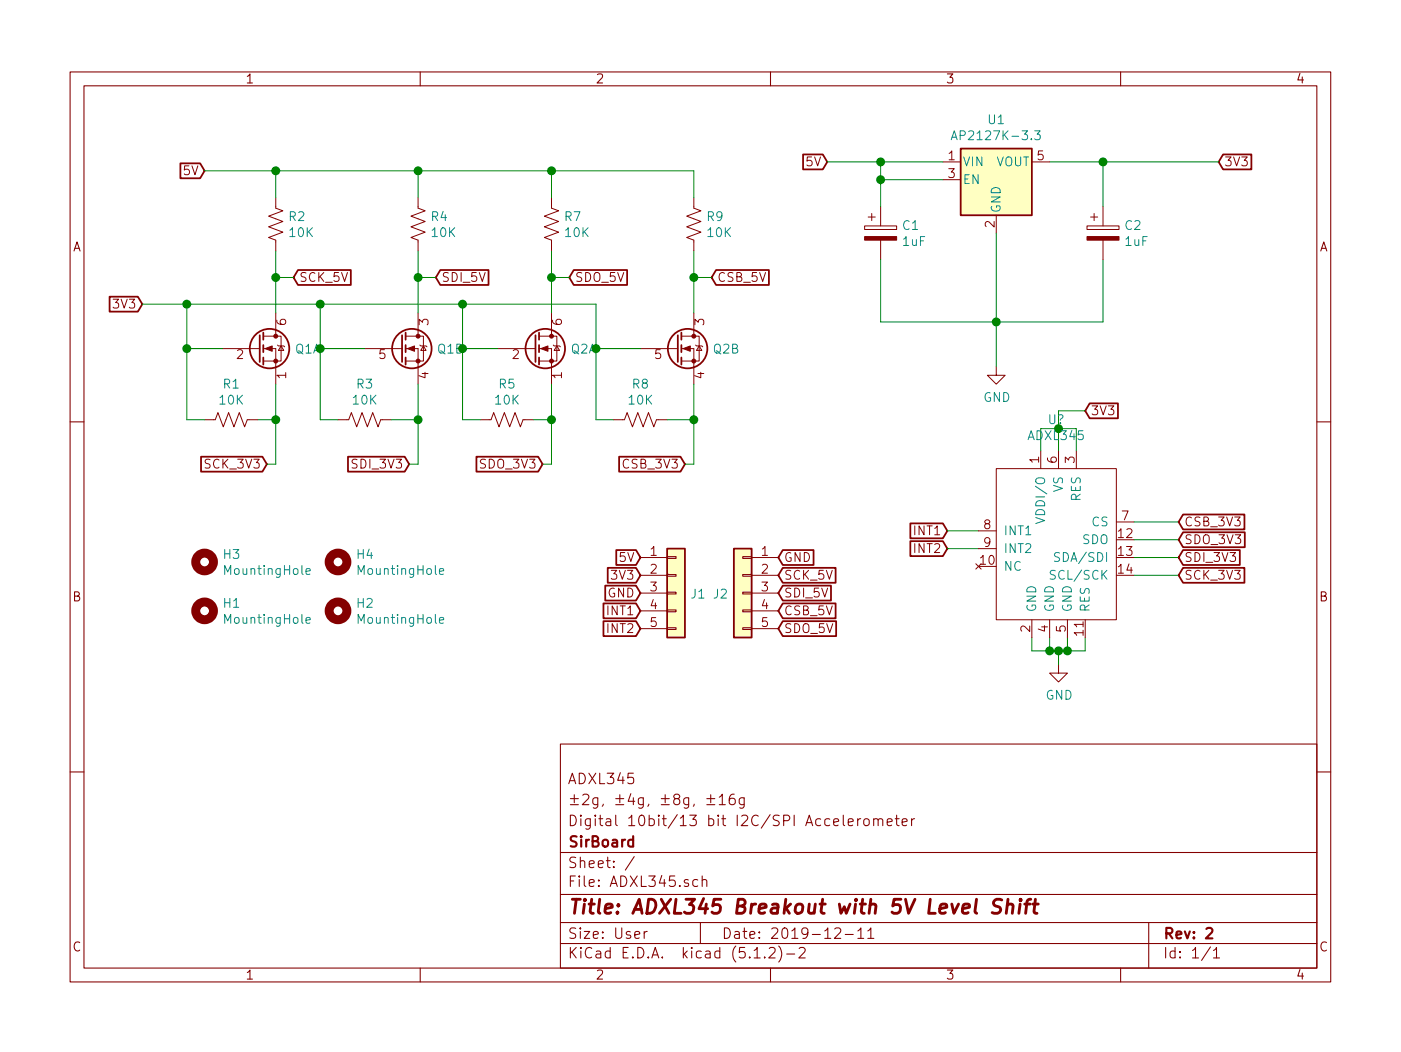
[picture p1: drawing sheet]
EESchema Schematic File Version 4
EELAYER 29 0
EELAYER END
$Descr User 7874 5906
encoding utf-8
Sheet 1 1
Title "ADXL345 Breakout with 5V Level Shift"
Date "2019-12-11"
Rev "2"
Comp "SirBoard"
Comment1 "Digital 10bit/13 bit I2C/SPI Accelerometer"
Comment2 "±2g, ±4g, ±8g, ±16g"
Comment3 "ADXL345"
Comment4 ""
$EndDescr
$Comp
L Device:CP C1
U 1 1
P 4950 1300
F 0 "C1" H 5068 1345 50  0000 L CNN
F 1 "1uF" H 5068 1255 50  0000 L CNN
F 2 "Capacitor_SMD:C_0603_1608Metric" H 4988 1150 50  0001 C CNN
F 3 "~" H 4950 1300 50  0001 C CNN
F 4 "C29936" H 4950 1300 50  0001 C CNN "Part"
	1    4950 1300
	1    0    0    -1  
$EndComp
$Comp
L Device:CP C2
U 1 1
P 6200 1300
F 0 "C2" H 6318 1345 50  0000 L CNN
F 1 "1uF" H 6318 1255 50  0000 L CNN
F 2 "Capacitor_SMD:C_0603_1608Metric" H 6238 1150 50  0001 C CNN
F 3 "~" H 6200 1300 50  0001 C CNN
F 4 "C29936" H 6200 1300 50  0001 C CNN "part"
	1    6200 1300
	1    0    0    -1  
$EndComp
Wire Wire Line
	4950 1450 4950 1800
Wire Wire Line
	4950 1800 5600 1800
Connection ~ 5600 1800
Wire Wire Line
	5300 900  4950 900 
Wire Wire Line
	4950 900  4950 1000
Wire Wire Line
	4950 1000 5300 1000
Wire Wire Line
	4950 1000 4950 1150
Connection ~ 4950 1000
Wire Wire Line
	5900 900  6200 900 
Wire Wire Line
	6200 900  6200 1150
Text GLabel 4650 900  0    50   Input ~ 0
5V
Wire Wire Line
	4650 900  4950 900 
Connection ~ 4950 900 
Text GLabel 6850 900  2    50   Input ~ 0
3V3
Connection ~ 6200 900 
$Comp
L power:GND #PWR0101
U 1 1
P 5600 2050
F 0 "#PWR0101" H 5600 1800 50  0001 C CNN
F 1 "GND" H 5604 1878 50  0000 C CNN
F 2 "" H 5600 2050 50  0001 C CNN
F 3 "" H 5600 2050 50  0001 C CNN
	1    5600 2050
	1    0    0    -1  
$EndComp
Wire Wire Line
	5600 2050 5600 1800
Text GLabel 6100 2300 2    50   Input ~ 0
3V3
Text GLabel 1150 950  0    50   Input ~ 0
5V
Wire Wire Line
	6200 1800 5600 1800
Wire Wire Line
	6200 1450 6200 1800
$Comp
L Device:Q_DUAL_NMOS_S1G1D2S2G2D1 Q2
U 1 1
P 3000 1950
F 0 "Q2" H 3206 1950 50  0000 L CNN
F 1 "BSS138DW" H 3205 1905 50  0001 L CNN
F 2 "Package_TO_SOT_SMD:SOT-363_SC-70-6" H 3200 1950 50  0001 C CNN
F 3 "~" H 3200 1950 50  0001 C CNN
F 4 "C193381" H 3000 1950 50  0001 C CNN "Part"
	1    3000 1950
	1    0    0    -1  
$EndComp
$Comp
L Device:Q_DUAL_NMOS_S1G1D2S2G2D1 Q2
U 2 1
P 3800 1950
F 0 "Q2" H 4005 1950 50  0000 L CNN
F 1 "BSS138DW" H 4005 1905 50  0001 L CNN
F 2 "Package_TO_SOT_SMD:SOT-363_SC-70-6" H 4000 1950 50  0001 C CNN
F 3 "~" H 4000 1950 50  0001 C CNN
F 4 "C193381" H 3800 1950 50  0001 C CNN "Part"
	2    3800 1950
	1    0    0    -1  
$EndComp
$Comp
L Regulator_Linear:AP2127K-3.3 U1
U 1 1
P 5600 1000
F 0 "U1" H 5600 1340 50  0000 C CNN
F 1 "AP2127K-3.3" H 5600 1250 50  0000 C CNN
F 2 "Package_TO_SOT_SMD:SOT-23-5" H 5600 1325 50  0001 C CNN
F 3 "https://www.diodes.com/assets/Datasheets/AP2127.pdf" H 5600 1100 50  0001 C CNN
F 4 "C156285" H 5600 1000 50  0001 C CNN "Part"
	1    5600 1000
	1    0    0    -1  
$EndComp
Wire Wire Line
	5600 1300 5600 1800
$Comp
L Device:R_US R7
U 1 1
P 3100 1250
F 0 "R7" H 3168 1295 50  0000 L CNN
F 1 "10K" H 3168 1205 50  0000 L CNN
F 2 "Resistor_SMD:R_0603_1608Metric" V 3140 1240 50  0001 C CNN
F 3 "~" H 3100 1250 50  0001 C CNN
F 4 "C99198" H 3100 1250 50  0001 C CNN "Part"
	1    3100 1250
	1    0    0    -1  
$EndComp
$Comp
L Device:R_US R9
U 1 1
P 3900 1250
F 0 "R9" H 3968 1295 50  0000 L CNN
F 1 "10K" H 3968 1205 50  0000 L CNN
F 2 "Resistor_SMD:R_0603_1608Metric" V 3940 1240 50  0001 C CNN
F 3 "~" H 3900 1250 50  0001 C CNN
F 4 "C99198" H 3900 1250 50  0001 C CNN "Part"
	1    3900 1250
	1    0    0    -1  
$EndComp
$Comp
L Device:R_US R5
U 1 1
P 2850 2350
F 0 "R5" V 2647 2350 50  0000 C CNN
F 1 "10K" V 2737 2350 50  0000 C CNN
F 2 "Resistor_SMD:R_0603_1608Metric" V 2890 2340 50  0001 C CNN
F 3 "~" H 2850 2350 50  0001 C CNN
F 4 "C99198" V 2850 2350 50  0001 C CNN "Part"
	1    2850 2350
	0    1    1    0   
$EndComp
Wire Wire Line
	3900 950  3900 1100
Wire Wire Line
	3100 1100 3100 950 
Connection ~ 3100 950 
Wire Wire Line
	3100 1400 3100 1550
Wire Wire Line
	2800 1950 2600 1950
Wire Wire Line
	2600 1950 2600 2350
Wire Wire Line
	2600 2350 2700 2350
Wire Wire Line
	3000 2350 3100 2350
Wire Wire Line
	3100 2350 3100 2150
Wire Wire Line
	3450 2350 3350 2350
Wire Wire Line
	3350 2350 3350 1950
Wire Wire Line
	3350 1950 3600 1950
$Comp
L Device:R_US R8
U 1 1
P 3600 2350
F 0 "R8" V 3397 2350 50  0000 C CNN
F 1 "10K" V 3487 2350 50  0000 C CNN
F 2 "Resistor_SMD:R_0603_1608Metric" V 3640 2340 50  0001 C CNN
F 3 "~" H 3600 2350 50  0001 C CNN
F 4 "C99198" V 3600 2350 50  0001 C CNN "Part"
	1    3600 2350
	0    1    1    0   
$EndComp
Wire Wire Line
	3750 2350 3900 2350
Wire Wire Line
	3900 2350 3900 2150
Wire Wire Line
	3100 950  3900 950 
$Comp
L Device:Q_DUAL_NMOS_S1G1D2S2G2D1 Q1
U 1 1
P 1450 1950
F 0 "Q1" H 1656 1950 50  0000 L CNN
F 1 "BSS138DW" H 1655 1905 50  0001 L CNN
F 2 "Package_TO_SOT_SMD:SOT-363_SC-70-6" H 1650 1950 50  0001 C CNN
F 3 "~" H 1650 1950 50  0001 C CNN
	1    1450 1950
	1    0    0    -1  
$EndComp
$Comp
L Device:Q_DUAL_NMOS_S1G1D2S2G2D1 Q1
U 2 1
P 2250 1950
F 0 "Q1" H 2455 1950 50  0000 L CNN
F 1 "BSS138DW" H 2455 1905 50  0001 L CNN
F 2 "Package_TO_SOT_SMD:SOT-363_SC-70-6" H 2450 1950 50  0001 C CNN
F 3 "~" H 2450 1950 50  0001 C CNN
	2    2250 1950
	1    0    0    -1  
$EndComp
$Comp
L Device:R_US R2
U 1 1
P 1550 1250
F 0 "R2" H 1618 1295 50  0000 L CNN
F 1 "10K" H 1618 1205 50  0000 L CNN
F 2 "Resistor_SMD:R_0603_1608Metric" V 1590 1240 50  0001 C CNN
F 3 "~" H 1550 1250 50  0001 C CNN
F 4 "C99198" H 1550 1250 50  0001 C CNN "Part"
	1    1550 1250
	1    0    0    -1  
$EndComp
$Comp
L Device:R_US R4
U 1 1
P 2350 1250
F 0 "R4" H 2418 1295 50  0000 L CNN
F 1 "10K" H 2418 1205 50  0000 L CNN
F 2 "Resistor_SMD:R_0603_1608Metric" V 2390 1240 50  0001 C CNN
F 3 "~" H 2350 1250 50  0001 C CNN
F 4 "C99198" H 2350 1250 50  0001 C CNN "Part"
	1    2350 1250
	1    0    0    -1  
$EndComp
$Comp
L Device:R_US R1
U 1 1
P 1300 2350
F 0 "R1" V 1097 2350 50  0000 C CNN
F 1 "10K" V 1187 2350 50  0000 C CNN
F 2 "Resistor_SMD:R_0603_1608Metric" V 1340 2340 50  0001 C CNN
F 3 "~" H 1300 2350 50  0001 C CNN
F 4 "C99198" V 1300 2350 50  0001 C CNN "Part"
	1    1300 2350
	0    1    1    0   
$EndComp
Wire Wire Line
	2350 950  2350 1100
Wire Wire Line
	1550 1100 1550 950 
Wire Wire Line
	2350 1400 2350 1550
Wire Wire Line
	1250 1950 1050 1950
Wire Wire Line
	1050 1950 1050 2350
Wire Wire Line
	1050 2350 1150 2350
Wire Wire Line
	1450 2350 1550 2350
Wire Wire Line
	1550 2350 1550 2150
Wire Wire Line
	1900 2350 1800 2350
Wire Wire Line
	1800 2350 1800 1950
Wire Wire Line
	1800 1950 2050 1950
$Comp
L Device:R_US R3
U 1 1
P 2050 2350
F 0 "R3" V 1847 2350 50  0000 C CNN
F 1 "10K" V 1937 2350 50  0000 C CNN
F 2 "Resistor_SMD:R_0603_1608Metric" V 2090 2340 50  0001 C CNN
F 3 "~" H 2050 2350 50  0001 C CNN
F 4 "C99198" V 2050 2350 50  0001 C CNN "Part"
	1    2050 2350
	0    1    1    0   
$EndComp
Wire Wire Line
	2200 2350 2350 2350
Wire Wire Line
	2350 2350 2350 2150
Wire Wire Line
	2350 950  3100 950 
Wire Wire Line
	2350 950  1550 950 
Connection ~ 2350 950 
Wire Wire Line
	1150 950  1550 950 
Connection ~ 1550 950 
Text GLabel 800  1700 0    50   Input ~ 0
3V3
Wire Wire Line
	800  1700 1050 1700
Wire Wire Line
	1050 1700 1050 1950
Connection ~ 1050 1950
Wire Wire Line
	1550 1400 1550 1550
Wire Wire Line
	1050 1700 1800 1700
Wire Wire Line
	1800 1700 1800 1950
Connection ~ 1050 1700
Connection ~ 1800 1950
Wire Wire Line
	1800 1700 2600 1700
Wire Wire Line
	3350 1700 3350 1950
Connection ~ 1800 1700
Connection ~ 3350 1950
Wire Wire Line
	2600 1950 2600 1700
Connection ~ 2600 1950
Connection ~ 2600 1700
Wire Wire Line
	2600 1700 3350 1700
Text GLabel 1500 2600 0    50   Input ~ 0
SCK_3V3
Text GLabel 2300 2600 0    50   Input ~ 0
SDI_3V3
Text GLabel 3050 2600 0    50   Input ~ 0
SDO_3V3
Text GLabel 3850 2600 0    50   Input ~ 0
CSB_3V3
Wire Wire Line
	3850 2600 3900 2600
Wire Wire Line
	3900 2600 3900 2350
Connection ~ 3900 2350
Wire Wire Line
	3100 2600 3050 2600
Wire Wire Line
	3100 2350 3100 2600
Connection ~ 3100 2350
Wire Wire Line
	2350 2350 2350 2600
Wire Wire Line
	2350 2600 2300 2600
Connection ~ 2350 2350
Wire Wire Line
	1550 2350 1550 2600
Wire Wire Line
	1550 2600 1500 2600
Connection ~ 1550 2350
Wire Wire Line
	3900 1400 3900 1550
Text GLabel 1650 1550 2    50   Input ~ 0
SCK_5V
Text GLabel 2450 1550 2    50   Input ~ 0
SDI_5V
Text GLabel 3200 1550 2    50   Input ~ 0
SDO_5V
Text GLabel 4000 1550 2    50   Input ~ 0
CSB_5V
Wire Wire Line
	4000 1550 3900 1550
Connection ~ 3900 1550
Wire Wire Line
	3900 1550 3900 1750
Wire Wire Line
	3200 1550 3100 1550
Connection ~ 3100 1550
Wire Wire Line
	3100 1550 3100 1750
Connection ~ 2350 1550
Wire Wire Line
	2350 1550 2350 1750
Wire Wire Line
	1650 1550 1550 1550
Connection ~ 1550 1550
Wire Wire Line
	1550 1550 1550 1750
Wire Wire Line
	2350 1550 2450 1550
Text GLabel 4375 3225 2    50   Input ~ 0
SCK_5V
Text GLabel 4375 3325 2    50   Input ~ 0
SDI_5V
Text GLabel 4375 3425 2    50   Input ~ 0
CSB_5V
Text GLabel 4375 3525 2    50   Input ~ 0
SDO_5V
Text GLabel 3600 3225 0    50   Input ~ 0
3V3
Text GLabel 3600 3125 0    50   Input ~ 0
5V
$Comp
L Mechanical:MountingHole H4
U 1 1
P 1900 3150
F 0 "H4" H 2000 3195 50  0000 L CNN
F 1 "MountingHole" H 2000 3105 50  0000 L CNN
F 2 "SirBoardLibrary:MountingHole_M2.5_SirBoard" H 1900 3150 50  0001 C CNN
F 3 "~" H 1900 3150 50  0001 C CNN
	1    1900 3150
	1    0    0    -1  
$EndComp
$Comp
L Mechanical:MountingHole H3
U 1 1
P 1150 3150
F 0 "H3" H 1250 3195 50  0000 L CNN
F 1 "MountingHole" H 1250 3105 50  0000 L CNN
F 2 "SirBoardLibrary:MountingHole_M2.5_SirBoard" H 1150 3150 50  0001 C CNN
F 3 "~" H 1150 3150 50  0001 C CNN
	1    1150 3150
	1    0    0    -1  
$EndComp
Wire Wire Line
	6375 2925 6625 2925
Wire Wire Line
	6625 3025 6375 3025
Wire Wire Line
	6625 3225 6375 3225
Wire Wire Line
	6375 3125 6625 3125
Text GLabel 6625 2925 2    50   Input ~ 0
CSB_3V3
Text GLabel 6625 3025 2    50   Input ~ 0
SDO_3V3
Text GLabel 6625 3125 2    50   Input ~ 0
SDI_3V3
Text GLabel 6625 3225 2    50   Input ~ 0
SCK_3V3
$Comp
L power:GND #PWR0106
U 1 1
P 5950 3725
F 0 "#PWR0106" H 5950 3475 50  0001 C CNN
F 1 "GND" H 5954 3553 50  0000 C CNN
F 2 "" H 5950 3725 50  0001 C CNN
F 3 "" H 5950 3725 50  0001 C CNN
	1    5950 3725
	1    0    0    -1  
$EndComp
Wire Wire Line
	5800 3575 5800 3650
Wire Wire Line
	5800 3650 5900 3650
Wire Wire Line
	6100 3650 6100 3575
Wire Wire Line
	6000 3575 6000 3650
Connection ~ 6000 3650
Wire Wire Line
	6000 3650 6100 3650
Wire Wire Line
	5900 3575 5900 3650
Connection ~ 5900 3650
Wire Wire Line
	5900 3650 5950 3650
Wire Wire Line
	5950 3650 5950 3725
Connection ~ 5950 3650
Wire Wire Line
	5950 3650 6000 3650
Wire Wire Line
	6050 2525 6050 2400
Wire Wire Line
	6050 2400 5950 2400
Wire Wire Line
	5850 2400 5850 2525
Wire Wire Line
	5950 2525 5950 2400
Connection ~ 5950 2400
Wire Wire Line
	5950 2400 5850 2400
Wire Wire Line
	5950 2400 5950 2300
Wire Wire Line
	5950 2300 6100 2300
Text GLabel 5325 2975 0    50   Input ~ 0
INT1
Text GLabel 5325 3075 0    50   Input ~ 0
INT2
Wire Wire Line
	5325 2975 5500 2975
Wire Wire Line
	5500 3075 5325 3075
Text GLabel 3600 3425 0    50   Input ~ 0
INT1
Text GLabel 3600 3525 0    50   Input ~ 0
INT2
Text GLabel 3600 3325 0    50   Input ~ 0
GND
Wire Wire Line
	6200 900  6850 900 
$Comp
L Connector_Generic:Conn_01x05 J1
U 1 1
P 3800 3325
F 0 "J1" H 3879 3322 50  0000 L CNN
F 1 "Conn_01x05" H 3879 3277 50  0001 L CNN
F 2 "Connector_PinHeader_2.54mm:PinHeader_1x05_P2.54mm_Vertical" H 3800 3325 50  0001 C CNN
F 3 "~" H 3800 3325 50  0001 C CNN
	1    3800 3325
	1    0    0    -1  
$EndComp
$Comp
L Connector_Generic:Conn_01x05 J2
U 1 1
P 4175 3325
F 0 "J2" H 4254 3322 50  0000 L CNN
F 1 "Conn_01x05" H 4254 3277 50  0001 L CNN
F 2 "Connector_PinHeader_2.54mm:PinHeader_1x05_P2.54mm_Vertical" H 4175 3325 50  0001 C CNN
F 3 "~" H 4175 3325 50  0001 C CNN
	1    4175 3325
	-1   0    0    -1  
$EndComp
Text GLabel 4375 3125 2    50   Input ~ 0
GND
$Comp
L Mechanical:MountingHole H2
U 1 1
P 1900 3425
F 0 "H2" H 2000 3470 50  0000 L CNN
F 1 "MountingHole" H 2000 3380 50  0000 L CNN
F 2 "SirBoardLibrary:MountingHole_M2.5_SirBoard" H 1900 3425 50  0001 C CNN
F 3 "~" H 1900 3425 50  0001 C CNN
	1    1900 3425
	1    0    0    -1  
$EndComp
$Comp
L Mechanical:MountingHole H1
U 1 1
P 1150 3425
F 0 "H1" H 1250 3470 50  0000 L CNN
F 1 "MountingHole" H 1250 3380 50  0000 L CNN
F 2 "SirBoardLibrary:MountingHole_M2.5_SirBoard" H 1150 3425 50  0001 C CNN
F 3 "~" H 1150 3425 50  0001 C CNN
	1    1150 3425
	1    0    0    -1  
$EndComp
$Comp
L SirBoard_Library:ADXL345 U?
U 1 1
P 5950 3075
F 0 "U?" H 5937 3803 50  0000 C CNN
F 1 "ADXL345" H 5937 3713 50  0000 C CNN
F 2 "Package_LGA:LGA-14_3x5mm_P0.8mm_LayoutBorder1x6y" H 5950 3650 50  0001 C CNN
F 3 "" H 5950 3650 50  0001 C CNN
F 4 "C9667" H 5937 3713 50  0001 C CNN "Part"
	1    5950 3075
	1    0    0    -1  
$EndComp
$EndSCHEMATC
